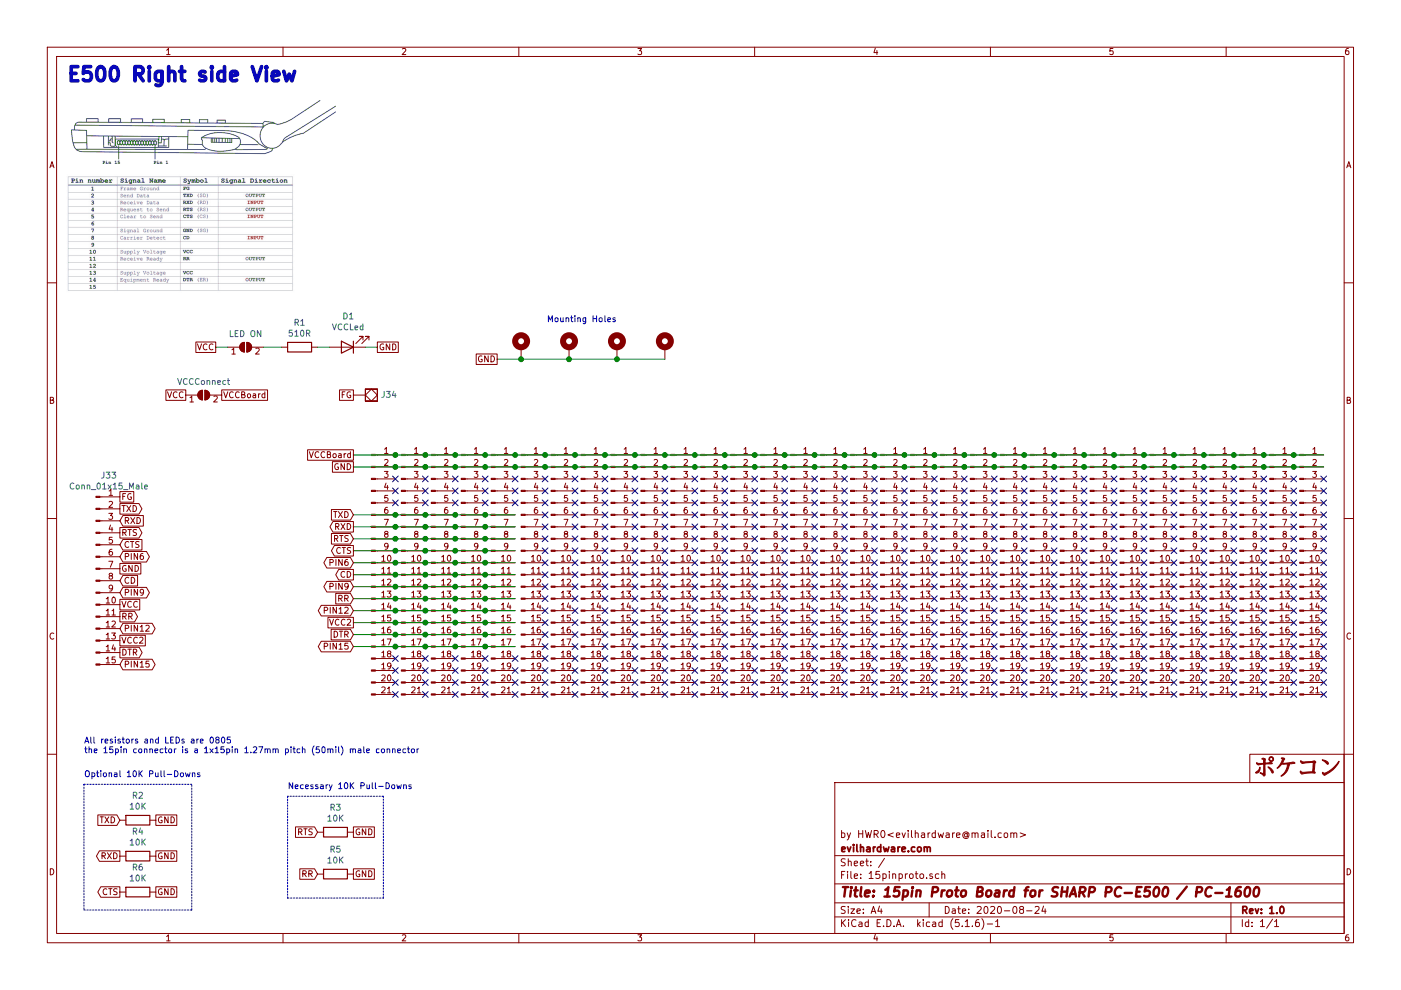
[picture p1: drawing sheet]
EESchema Schematic File Version 4
EELAYER 30 0
EELAYER END
$Descr A4 11693 8268
encoding utf-8
Sheet 1 1
Title "15pin Proto Board for SHARP PC-E500 / PC-1600"
Date "2020-08-24"
Rev "1.0"
Comp "evilhardware.com"
Comment1 "by HWR0<evilhardware@mail.com>"
Comment2 ""
Comment3 ""
Comment4 ""
$EndDescr
$Comp
L Connector:Conn_01x15_Male J33
U 1 1
P 800 4850
F 0 "J33" H 908 5731 50  0000 C CNN
F 1 "Conn_01x15_Male" H 908 5640 50  0000 C CNN
F 2 "Connector_PinHeader_1.27mm:PinHeader_1x15_P1.27mm_Vertical" H 800 4850 50  0001 C CNN
F 3 "~" H 800 4850 50  0001 C CNN
	1    800  4850
	1    0    0    -1  
$EndComp
Text Notes 550  700  0    118  ~ 24
E500 Right side View
$Comp
L Connector:Conn_01x21_Male J1
U 1 1
P 3100 4800
F 0 "J1" H 3208 5889 50  0001 C CNN
F 1 "Conn_01x21_Male" H 3208 5890 50  0001 C CNN
F 2 "Connector_PinHeader_2.54mm:PinHeader_1x21_P2.54mm_Vertical_nocrtyard+justholes" H 3100 4800 50  0001 C CNN
F 3 "~" H 3100 4800 50  0001 C CNN
	1    3100 4800
	1    0    0    -1  
$EndComp
$Comp
L Connector:Conn_01x21_Male J2
U 1 1
P 3350 4800
F 0 "J2" H 3458 5889 50  0001 C CNN
F 1 "Conn_01x21_Male" H 3458 5890 50  0001 C CNN
F 2 "Connector_PinHeader_2.54mm:PinHeader_1x21_P2.54mm_Vertical_nocrtyard+justholes" H 3350 4800 50  0001 C CNN
F 3 "~" H 3350 4800 50  0001 C CNN
	1    3350 4800
	1    0    0    -1  
$EndComp
$Comp
L Connector:Conn_01x21_Male J3
U 1 1
P 3600 4800
F 0 "J3" H 3708 5889 50  0001 C CNN
F 1 "Conn_01x21_Male" H 3708 5890 50  0001 C CNN
F 2 "Connector_PinHeader_2.54mm:PinHeader_1x21_P2.54mm_Vertical_nocrtyard+justholes" H 3600 4800 50  0001 C CNN
F 3 "~" H 3600 4800 50  0001 C CNN
	1    3600 4800
	1    0    0    -1  
$EndComp
$Comp
L Connector:Conn_01x21_Male J4
U 1 1
P 3850 4800
F 0 "J4" H 3958 5889 50  0001 C CNN
F 1 "Conn_01x21_Male" H 3958 5890 50  0001 C CNN
F 2 "Connector_PinHeader_2.54mm:PinHeader_1x21_P2.54mm_Vertical_nocrtyard+justholes" H 3850 4800 50  0001 C CNN
F 3 "~" H 3850 4800 50  0001 C CNN
	1    3850 4800
	1    0    0    -1  
$EndComp
$Comp
L Connector:Conn_01x21_Male J5
U 1 1
P 4100 4800
F 0 "J5" H 4208 5889 50  0001 C CNN
F 1 "Conn_01x21_Male" H 4208 5890 50  0001 C CNN
F 2 "Connector_PinHeader_2.54mm:PinHeader_1x21_P2.54mm_Vertical_nocrtyard+justholes" H 4100 4800 50  0001 C CNN
F 3 "~" H 4100 4800 50  0001 C CNN
	1    4100 4800
	1    0    0    -1  
$EndComp
$Comp
L Connector:Conn_01x21_Male J6
U 1 1
P 4350 4800
F 0 "J6" H 4458 5889 50  0001 C CNN
F 1 "Conn_01x21_Male" H 4458 5890 50  0001 C CNN
F 2 "Connector_PinHeader_2.54mm:PinHeader_1x21_P2.54mm_Vertical_nocrtyard+justholes" H 4350 4800 50  0001 C CNN
F 3 "~" H 4350 4800 50  0001 C CNN
	1    4350 4800
	1    0    0    -1  
$EndComp
$Comp
L Connector:Conn_01x21_Male J7
U 1 1
P 4600 4800
F 0 "J7" H 4708 5889 50  0001 C CNN
F 1 "Conn_01x21_Male" H 4708 5890 50  0001 C CNN
F 2 "Connector_PinHeader_2.54mm:PinHeader_1x21_P2.54mm_Vertical_nocrtyard+justholes" H 4600 4800 50  0001 C CNN
F 3 "~" H 4600 4800 50  0001 C CNN
	1    4600 4800
	1    0    0    -1  
$EndComp
$Comp
L Connector:Conn_01x21_Male J8
U 1 1
P 4850 4800
F 0 "J8" H 4958 5889 50  0001 C CNN
F 1 "Conn_01x21_Male" H 4958 5890 50  0001 C CNN
F 2 "Connector_PinHeader_2.54mm:PinHeader_1x21_P2.54mm_Vertical_nocrtyard+justholes" H 4850 4800 50  0001 C CNN
F 3 "~" H 4850 4800 50  0001 C CNN
	1    4850 4800
	1    0    0    -1  
$EndComp
$Comp
L Connector:Conn_01x21_Male J9
U 1 1
P 5100 4800
F 0 "J9" H 5208 5889 50  0001 C CNN
F 1 "Conn_01x21_Male" H 5208 5890 50  0001 C CNN
F 2 "Connector_PinHeader_2.54mm:PinHeader_1x21_P2.54mm_Vertical_nocrtyard+justholes" H 5100 4800 50  0001 C CNN
F 3 "~" H 5100 4800 50  0001 C CNN
	1    5100 4800
	1    0    0    -1  
$EndComp
$Comp
L Connector:Conn_01x21_Male J10
U 1 1
P 5350 4800
F 0 "J10" H 5458 5889 50  0001 C CNN
F 1 "Conn_01x21_Male" H 5458 5890 50  0001 C CNN
F 2 "Connector_PinHeader_2.54mm:PinHeader_1x21_P2.54mm_Vertical_nocrtyard+justholes" H 5350 4800 50  0001 C CNN
F 3 "~" H 5350 4800 50  0001 C CNN
	1    5350 4800
	1    0    0    -1  
$EndComp
$Comp
L Connector:Conn_01x21_Male J11
U 1 1
P 5600 4800
F 0 "J11" H 5708 5889 50  0001 C CNN
F 1 "Conn_01x21_Male" H 5708 5890 50  0001 C CNN
F 2 "Connector_PinHeader_2.54mm:PinHeader_1x21_P2.54mm_Vertical_nocrtyard+justholes" H 5600 4800 50  0001 C CNN
F 3 "~" H 5600 4800 50  0001 C CNN
	1    5600 4800
	1    0    0    -1  
$EndComp
$Comp
L Connector:Conn_01x21_Male J12
U 1 1
P 5850 4800
F 0 "J12" H 5958 5889 50  0001 C CNN
F 1 "Conn_01x21_Male" H 5958 5890 50  0001 C CNN
F 2 "Connector_PinHeader_2.54mm:PinHeader_1x21_P2.54mm_Vertical_nocrtyard+justholes" H 5850 4800 50  0001 C CNN
F 3 "~" H 5850 4800 50  0001 C CNN
	1    5850 4800
	1    0    0    -1  
$EndComp
$Comp
L Connector:Conn_01x21_Male J13
U 1 1
P 6100 4800
F 0 "J13" H 6208 5889 50  0001 C CNN
F 1 "Conn_01x21_Male" H 6208 5890 50  0001 C CNN
F 2 "Connector_PinHeader_2.54mm:PinHeader_1x21_P2.54mm_Vertical_nocrtyard+justholes" H 6100 4800 50  0001 C CNN
F 3 "~" H 6100 4800 50  0001 C CNN
	1    6100 4800
	1    0    0    -1  
$EndComp
$Comp
L Connector:Conn_01x21_Male J14
U 1 1
P 6350 4800
F 0 "J14" H 6458 5889 50  0001 C CNN
F 1 "Conn_01x21_Male" H 6458 5890 50  0001 C CNN
F 2 "Connector_PinHeader_2.54mm:PinHeader_1x21_P2.54mm_Vertical_nocrtyard+justholes" H 6350 4800 50  0001 C CNN
F 3 "~" H 6350 4800 50  0001 C CNN
	1    6350 4800
	1    0    0    -1  
$EndComp
$Comp
L Connector:Conn_01x21_Male J15
U 1 1
P 6600 4800
F 0 "J15" H 6708 5889 50  0001 C CNN
F 1 "Conn_01x21_Male" H 6708 5890 50  0001 C CNN
F 2 "Connector_PinHeader_2.54mm:PinHeader_1x21_P2.54mm_Vertical_nocrtyard+justholes" H 6600 4800 50  0001 C CNN
F 3 "~" H 6600 4800 50  0001 C CNN
	1    6600 4800
	1    0    0    -1  
$EndComp
$Comp
L Connector:Conn_01x21_Male J16
U 1 1
P 6850 4800
F 0 "J16" H 6958 5889 50  0001 C CNN
F 1 "Conn_01x21_Male" H 6958 5890 50  0001 C CNN
F 2 "Connector_PinHeader_2.54mm:PinHeader_1x21_P2.54mm_Vertical_nocrtyard+justholes" H 6850 4800 50  0001 C CNN
F 3 "~" H 6850 4800 50  0001 C CNN
	1    6850 4800
	1    0    0    -1  
$EndComp
$Comp
L Connector:Conn_01x21_Male J17
U 1 1
P 7100 4800
F 0 "J17" H 7208 5889 50  0001 C CNN
F 1 "Conn_01x21_Male" H 7208 5890 50  0001 C CNN
F 2 "Connector_PinHeader_2.54mm:PinHeader_1x21_P2.54mm_Vertical_nocrtyard+justholes" H 7100 4800 50  0001 C CNN
F 3 "~" H 7100 4800 50  0001 C CNN
	1    7100 4800
	1    0    0    -1  
$EndComp
$Comp
L Connector:Conn_01x21_Male J18
U 1 1
P 7350 4800
F 0 "J18" H 7458 5889 50  0001 C CNN
F 1 "Conn_01x21_Male" H 7458 5890 50  0001 C CNN
F 2 "Connector_PinHeader_2.54mm:PinHeader_1x21_P2.54mm_Vertical_nocrtyard+justholes" H 7350 4800 50  0001 C CNN
F 3 "~" H 7350 4800 50  0001 C CNN
	1    7350 4800
	1    0    0    -1  
$EndComp
$Comp
L Connector:Conn_01x21_Male J19
U 1 1
P 7600 4800
F 0 "J19" H 7708 5889 50  0001 C CNN
F 1 "Conn_01x21_Male" H 7708 5890 50  0001 C CNN
F 2 "Connector_PinHeader_2.54mm:PinHeader_1x21_P2.54mm_Vertical_nocrtyard+justholes" H 7600 4800 50  0001 C CNN
F 3 "~" H 7600 4800 50  0001 C CNN
	1    7600 4800
	1    0    0    -1  
$EndComp
$Comp
L Connector:Conn_01x21_Male J20
U 1 1
P 7850 4800
F 0 "J20" H 7958 5889 50  0001 C CNN
F 1 "Conn_01x21_Male" H 7958 5890 50  0001 C CNN
F 2 "Connector_PinHeader_2.54mm:PinHeader_1x21_P2.54mm_Vertical_nocrtyard+justholes" H 7850 4800 50  0001 C CNN
F 3 "~" H 7850 4800 50  0001 C CNN
	1    7850 4800
	1    0    0    -1  
$EndComp
$Comp
L Connector:Conn_01x21_Male J21
U 1 1
P 8100 4800
F 0 "J21" H 8208 5889 50  0001 C CNN
F 1 "Conn_01x21_Male" H 8208 5890 50  0001 C CNN
F 2 "Connector_PinHeader_2.54mm:PinHeader_1x21_P2.54mm_Vertical_nocrtyard+justholes" H 8100 4800 50  0001 C CNN
F 3 "~" H 8100 4800 50  0001 C CNN
	1    8100 4800
	1    0    0    -1  
$EndComp
$Comp
L Connector:Conn_01x21_Male J22
U 1 1
P 8350 4800
F 0 "J22" H 8458 5889 50  0001 C CNN
F 1 "Conn_01x21_Male" H 8458 5890 50  0001 C CNN
F 2 "Connector_PinHeader_2.54mm:PinHeader_1x21_P2.54mm_Vertical_nocrtyard+justholes" H 8350 4800 50  0001 C CNN
F 3 "~" H 8350 4800 50  0001 C CNN
	1    8350 4800
	1    0    0    -1  
$EndComp
$Comp
L Connector:Conn_01x21_Male J23
U 1 1
P 8600 4800
F 0 "J23" H 8708 5889 50  0001 C CNN
F 1 "Conn_01x21_Male" H 8708 5890 50  0001 C CNN
F 2 "Connector_PinHeader_2.54mm:PinHeader_1x21_P2.54mm_Vertical_nocrtyard+justholes" H 8600 4800 50  0001 C CNN
F 3 "~" H 8600 4800 50  0001 C CNN
	1    8600 4800
	1    0    0    -1  
$EndComp
$Comp
L Connector:Conn_01x21_Male J24
U 1 1
P 8850 4800
F 0 "J24" H 8958 5889 50  0001 C CNN
F 1 "Conn_01x21_Male" H 8958 5890 50  0001 C CNN
F 2 "Connector_PinHeader_2.54mm:PinHeader_1x21_P2.54mm_Vertical_nocrtyard+justholes" H 8850 4800 50  0001 C CNN
F 3 "~" H 8850 4800 50  0001 C CNN
	1    8850 4800
	1    0    0    -1  
$EndComp
$Comp
L Connector:Conn_01x21_Male J25
U 1 1
P 9100 4800
F 0 "J25" H 9208 5889 50  0001 C CNN
F 1 "Conn_01x21_Male" H 9208 5890 50  0001 C CNN
F 2 "Connector_PinHeader_2.54mm:PinHeader_1x21_P2.54mm_Vertical_nocrtyard+justholes" H 9100 4800 50  0001 C CNN
F 3 "~" H 9100 4800 50  0001 C CNN
	1    9100 4800
	1    0    0    -1  
$EndComp
$Comp
L Connector:Conn_01x21_Male J26
U 1 1
P 9350 4800
F 0 "J26" H 9458 5889 50  0001 C CNN
F 1 "Conn_01x21_Male" H 9458 5890 50  0001 C CNN
F 2 "Connector_PinHeader_2.54mm:PinHeader_1x21_P2.54mm_Vertical_nocrtyard+justholes" H 9350 4800 50  0001 C CNN
F 3 "~" H 9350 4800 50  0001 C CNN
	1    9350 4800
	1    0    0    -1  
$EndComp
$Comp
L Connector:Conn_01x21_Male J27
U 1 1
P 9600 4800
F 0 "J27" H 9708 5889 50  0001 C CNN
F 1 "Conn_01x21_Male" H 9708 5890 50  0001 C CNN
F 2 "Connector_PinHeader_2.54mm:PinHeader_1x21_P2.54mm_Vertical_nocrtyard+justholes" H 9600 4800 50  0001 C CNN
F 3 "~" H 9600 4800 50  0001 C CNN
	1    9600 4800
	1    0    0    -1  
$EndComp
$Comp
L Connector:Conn_01x21_Male J28
U 1 1
P 9850 4800
F 0 "J28" H 9958 5889 50  0001 C CNN
F 1 "Conn_01x21_Male" H 9958 5890 50  0001 C CNN
F 2 "Connector_PinHeader_2.54mm:PinHeader_1x21_P2.54mm_Vertical_nocrtyard+justholes" H 9850 4800 50  0001 C CNN
F 3 "~" H 9850 4800 50  0001 C CNN
	1    9850 4800
	1    0    0    -1  
$EndComp
$Comp
L Connector:Conn_01x21_Male J29
U 1 1
P 10100 4800
F 0 "J29" H 10208 5889 50  0001 C CNN
F 1 "Conn_01x21_Male" H 10208 5890 50  0001 C CNN
F 2 "Connector_PinHeader_2.54mm:PinHeader_1x21_P2.54mm_Vertical_nocrtyard+justholes" H 10100 4800 50  0001 C CNN
F 3 "~" H 10100 4800 50  0001 C CNN
	1    10100 4800
	1    0    0    -1  
$EndComp
$Comp
L Connector:Conn_01x21_Male J30
U 1 1
P 10350 4800
F 0 "J30" H 10458 5889 50  0001 C CNN
F 1 "Conn_01x21_Male" H 10458 5890 50  0001 C CNN
F 2 "Connector_PinHeader_2.54mm:PinHeader_1x21_P2.54mm_Vertical_nocrtyard+justholes" H 10350 4800 50  0001 C CNN
F 3 "~" H 10350 4800 50  0001 C CNN
	1    10350 4800
	1    0    0    -1  
$EndComp
$Comp
L Connector:Conn_01x21_Male J31
U 1 1
P 10600 4800
F 0 "J31" H 10708 5889 50  0001 C CNN
F 1 "Conn_01x21_Male" H 10708 5890 50  0001 C CNN
F 2 "Connector_PinHeader_2.54mm:PinHeader_1x21_P2.54mm_Vertical_nocrtyard+justholes" H 10600 4800 50  0001 C CNN
F 3 "~" H 10600 4800 50  0001 C CNN
	1    10600 4800
	1    0    0    -1  
$EndComp
$Comp
L Connector:Conn_01x21_Male J32
U 1 1
P 10850 4800
F 0 "J32" H 10958 5889 50  0001 C CNN
F 1 "Conn_01x21_Male" H 10958 5890 50  0001 C CNN
F 2 "Connector_PinHeader_2.54mm:PinHeader_1x21_P2.54mm_Vertical_nocrtyard+justholes" H 10850 4800 50  0001 C CNN
F 3 "~" H 10850 4800 50  0001 C CNN
	1    10850 4800
	1    0    0    -1  
$EndComp
Wire Wire Line
	11050 3900 10800 3900
Connection ~ 3300 3900
Wire Wire Line
	3300 3900 2950 3900
Connection ~ 3550 3900
Wire Wire Line
	3550 3900 3300 3900
Connection ~ 3800 3900
Wire Wire Line
	3800 3900 3550 3900
Connection ~ 4050 3900
Wire Wire Line
	4050 3900 3800 3900
Connection ~ 4300 3900
Wire Wire Line
	4300 3900 4050 3900
Connection ~ 4550 3900
Wire Wire Line
	4550 3900 4300 3900
Connection ~ 4800 3900
Wire Wire Line
	4800 3900 4550 3900
Connection ~ 5050 3900
Wire Wire Line
	5050 3900 4800 3900
Connection ~ 5300 3900
Wire Wire Line
	5300 3900 5050 3900
Connection ~ 5550 3900
Wire Wire Line
	5550 3900 5300 3900
Connection ~ 5800 3900
Wire Wire Line
	5800 3900 5550 3900
Connection ~ 6050 3900
Wire Wire Line
	6050 3900 5800 3900
Connection ~ 6300 3900
Wire Wire Line
	6300 3900 6050 3900
Connection ~ 6550 3900
Wire Wire Line
	6550 3900 6300 3900
Connection ~ 6800 3900
Wire Wire Line
	6800 3900 6550 3900
Connection ~ 7050 3900
Wire Wire Line
	7050 3900 6800 3900
Connection ~ 7300 3900
Wire Wire Line
	7300 3900 7050 3900
Connection ~ 7550 3900
Wire Wire Line
	7550 3900 7300 3900
Connection ~ 7800 3900
Wire Wire Line
	7800 3900 7550 3900
Connection ~ 8050 3900
Wire Wire Line
	8050 3900 7800 3900
Connection ~ 8300 3900
Wire Wire Line
	8300 3900 8050 3900
Connection ~ 8550 3900
Wire Wire Line
	8550 3900 8300 3900
Connection ~ 8800 3900
Wire Wire Line
	8800 3900 8550 3900
Connection ~ 9050 3900
Wire Wire Line
	9050 3900 8800 3900
Connection ~ 9300 3900
Wire Wire Line
	9300 3900 9050 3900
Connection ~ 9550 3900
Wire Wire Line
	9550 3900 9300 3900
Connection ~ 9800 3900
Wire Wire Line
	9800 3900 9550 3900
Connection ~ 10050 3900
Wire Wire Line
	10050 3900 9800 3900
Connection ~ 10300 3900
Wire Wire Line
	10300 3900 10050 3900
Connection ~ 10550 3900
Wire Wire Line
	10550 3900 10300 3900
Connection ~ 10800 3900
Wire Wire Line
	10800 3900 10550 3900
Wire Wire Line
	11050 3800 10800 3800
Connection ~ 3300 3800
Wire Wire Line
	3300 3800 2950 3800
Connection ~ 3550 3800
Wire Wire Line
	3550 3800 3300 3800
Connection ~ 3800 3800
Wire Wire Line
	3800 3800 3550 3800
Connection ~ 4050 3800
Wire Wire Line
	4050 3800 3800 3800
Connection ~ 4300 3800
Wire Wire Line
	4300 3800 4050 3800
Connection ~ 4550 3800
Wire Wire Line
	4550 3800 4300 3800
Connection ~ 4800 3800
Wire Wire Line
	4800 3800 4550 3800
Connection ~ 5050 3800
Wire Wire Line
	5050 3800 4800 3800
Connection ~ 5300 3800
Wire Wire Line
	5300 3800 5050 3800
Connection ~ 5550 3800
Wire Wire Line
	5550 3800 5300 3800
Connection ~ 5800 3800
Wire Wire Line
	5800 3800 5550 3800
Connection ~ 6050 3800
Wire Wire Line
	6050 3800 5800 3800
Connection ~ 6300 3800
Wire Wire Line
	6300 3800 6050 3800
Connection ~ 6550 3800
Wire Wire Line
	6550 3800 6300 3800
Connection ~ 6800 3800
Wire Wire Line
	6800 3800 6550 3800
Connection ~ 7050 3800
Wire Wire Line
	7050 3800 6800 3800
Connection ~ 7300 3800
Wire Wire Line
	7300 3800 7050 3800
Connection ~ 7550 3800
Wire Wire Line
	7550 3800 7300 3800
Connection ~ 7800 3800
Wire Wire Line
	7800 3800 7550 3800
Connection ~ 8050 3800
Wire Wire Line
	8050 3800 7800 3800
Connection ~ 8300 3800
Wire Wire Line
	8300 3800 8050 3800
Connection ~ 8550 3800
Wire Wire Line
	8550 3800 8300 3800
Connection ~ 8800 3800
Wire Wire Line
	8800 3800 8550 3800
Connection ~ 9050 3800
Wire Wire Line
	9050 3800 8800 3800
Connection ~ 9300 3800
Wire Wire Line
	9300 3800 9050 3800
Connection ~ 9550 3800
Wire Wire Line
	9550 3800 9300 3800
Connection ~ 9800 3800
Wire Wire Line
	9800 3800 9550 3800
Connection ~ 10050 3800
Wire Wire Line
	10050 3800 9800 3800
Connection ~ 10300 3800
Wire Wire Line
	10300 3800 10050 3800
Connection ~ 10550 3800
Wire Wire Line
	10550 3800 10300 3800
Connection ~ 10800 3800
Wire Wire Line
	10800 3800 10550 3800
Text GLabel 1000 4150 2    50   UnSpc ~ 0
FG
Text GLabel 1000 4250 2    50   Output ~ 0
TXD
Text GLabel 1000 4350 2    50   Input ~ 0
RXD
Text GLabel 1000 4450 2    50   Output ~ 0
RTS
Text GLabel 1000 4550 2    50   Input ~ 0
CTS
Text GLabel 1000 4650 2    50   BiDi ~ 0
PIN6
Text GLabel 1000 4750 2    50   UnSpc ~ 0
GND
Text GLabel 1000 4850 2    50   Input ~ 0
CD
Text GLabel 1000 4950 2    50   BiDi ~ 0
PIN9
Text GLabel 1000 5050 2    50   UnSpc ~ 0
VCC
Text GLabel 1000 5150 2    50   Output ~ 0
RR
Text GLabel 1000 5250 2    50   BiDi ~ 0
PIN12
Text GLabel 1000 5350 2    50   UnSpc ~ 0
VCC2
Text GLabel 1000 5450 2    50   Output ~ 0
DTR
Text GLabel 1000 5550 2    50   BiDi ~ 0
PIN15
Text GLabel 2950 3900 0    50   UnSpc ~ 0
GND
Wire Wire Line
	4050 4300 3800 4300
Connection ~ 3300 4300
Wire Wire Line
	3300 4300 2950 4300
Connection ~ 3550 4300
Wire Wire Line
	3550 4300 3300 4300
Connection ~ 3800 4300
Wire Wire Line
	3800 4300 3550 4300
Wire Wire Line
	4300 4300 4050 4300
Connection ~ 4050 4300
Wire Wire Line
	4300 4400 4050 4400
Connection ~ 3300 4400
Wire Wire Line
	3300 4400 2950 4400
Connection ~ 3550 4400
Wire Wire Line
	3550 4400 3300 4400
Connection ~ 3800 4400
Wire Wire Line
	3800 4400 3550 4400
Connection ~ 4050 4400
Wire Wire Line
	4050 4400 3800 4400
Wire Wire Line
	4300 4500 4050 4500
Connection ~ 3300 4500
Wire Wire Line
	3300 4500 2950 4500
Connection ~ 3550 4500
Wire Wire Line
	3550 4500 3300 4500
Connection ~ 3800 4500
Wire Wire Line
	3800 4500 3550 4500
Connection ~ 4050 4500
Wire Wire Line
	4050 4500 3800 4500
Wire Wire Line
	4050 4600 3800 4600
Connection ~ 3300 4600
Wire Wire Line
	3300 4600 2950 4600
Connection ~ 3550 4600
Wire Wire Line
	3550 4600 3300 4600
Connection ~ 3800 4600
Wire Wire Line
	3800 4600 3550 4600
Wire Wire Line
	4300 4600 4050 4600
Connection ~ 4050 4600
Wire Wire Line
	4300 4700 4050 4700
Connection ~ 3300 4700
Wire Wire Line
	3300 4700 2950 4700
Connection ~ 3550 4700
Wire Wire Line
	3550 4700 3300 4700
Connection ~ 3800 4700
Wire Wire Line
	3800 4700 3550 4700
Connection ~ 4050 4700
Wire Wire Line
	4050 4700 3800 4700
Wire Wire Line
	4300 4800 4050 4800
Connection ~ 3300 4800
Wire Wire Line
	3300 4800 2950 4800
Connection ~ 3550 4800
Wire Wire Line
	3550 4800 3300 4800
Connection ~ 3800 4800
Wire Wire Line
	3800 4800 3550 4800
Connection ~ 4050 4800
Wire Wire Line
	4050 4800 3800 4800
Wire Wire Line
	4300 4900 4050 4900
Connection ~ 3300 4900
Wire Wire Line
	3300 4900 2950 4900
Connection ~ 3550 4900
Wire Wire Line
	3550 4900 3300 4900
Connection ~ 3800 4900
Wire Wire Line
	3800 4900 3550 4900
Connection ~ 4050 4900
Wire Wire Line
	4050 4900 3800 4900
Wire Wire Line
	4300 5000 4050 5000
Connection ~ 3300 5000
Wire Wire Line
	3300 5000 2950 5000
Connection ~ 3550 5000
Wire Wire Line
	3550 5000 3300 5000
Connection ~ 3800 5000
Wire Wire Line
	3800 5000 3550 5000
Connection ~ 4050 5000
Wire Wire Line
	4050 5000 3800 5000
Wire Wire Line
	4300 5100 4050 5100
Connection ~ 3300 5100
Wire Wire Line
	3300 5100 2950 5100
Connection ~ 3550 5100
Wire Wire Line
	3550 5100 3300 5100
Connection ~ 3800 5100
Wire Wire Line
	3800 5100 3550 5100
Connection ~ 4050 5100
Wire Wire Line
	4050 5100 3800 5100
Wire Wire Line
	4300 5200 4050 5200
Connection ~ 3300 5200
Wire Wire Line
	3300 5200 2950 5200
Connection ~ 3550 5200
Wire Wire Line
	3550 5200 3300 5200
Connection ~ 3800 5200
Wire Wire Line
	3800 5200 3550 5200
Connection ~ 4050 5200
Wire Wire Line
	4050 5200 3800 5200
Wire Wire Line
	4300 5300 4050 5300
Connection ~ 3300 5300
Wire Wire Line
	3300 5300 2950 5300
Connection ~ 3550 5300
Wire Wire Line
	3550 5300 3300 5300
Connection ~ 3800 5300
Wire Wire Line
	3800 5300 3550 5300
Connection ~ 4050 5300
Wire Wire Line
	4050 5300 3800 5300
Text GLabel 2950 4300 0    50   Input ~ 0
TXD
Text GLabel 2950 4400 0    50   Output ~ 0
RXD
Text GLabel 2950 4600 0    50   Output ~ 0
CTS
Text GLabel 2950 4700 0    50   BiDi ~ 0
PIN6
Text GLabel 2950 4800 0    50   Output ~ 0
CD
Text GLabel 2950 4900 0    50   BiDi ~ 0
PIN9
Text GLabel 2950 5000 0    50   Input ~ 0
RR
Text GLabel 2950 5100 0    50   BiDi ~ 0
PIN12
Text GLabel 2950 5200 0    50   UnSpc ~ 0
VCC2
Text GLabel 2950 5300 0    50   Input ~ 0
DTR
Text GLabel 2950 4500 0    50   Input ~ 0
RTS
Wire Wire Line
	4300 5400 4050 5400
Connection ~ 3300 5400
Wire Wire Line
	3300 5400 2950 5400
Connection ~ 3550 5400
Wire Wire Line
	3550 5400 3300 5400
Connection ~ 3800 5400
Wire Wire Line
	3800 5400 3550 5400
Connection ~ 4050 5400
Wire Wire Line
	4050 5400 3800 5400
Text GLabel 2950 5400 0    50   BiDi ~ 0
PIN15
Text GLabel 2950 3800 0    50   UnSpc ~ 0
VCCBoard
$Comp
L Jumper:SolderJumper_2_Open JP2
U 1 1
P 1700 3300
F 0 "JP2" H 1700 3505 50  0001 C CNN
F 1 "VCCConnect" H 1700 3413 50  0000 C CNN
F 2 "Jumper:SolderJumper-2_P1.3mm_Open_RoundedPad1.0x1.5mm" H 1700 3300 50  0001 C CNN
F 3 "~" H 1700 3300 50  0001 C CNN
	1    1700 3300
	1    0    0    -1  
$EndComp
$Comp
L Device:R R2
U 1 1
P 1150 6850
F 0 "R2" V 943 6850 50  0000 C CNN
F 1 "10K" V 1034 6850 50  0000 C CNN
F 2 "Resistor_SMD:R_0805_2012Metric_Pad1.15x1.40mm_HandSolder" V 1080 6850 50  0001 C CNN
F 3 "~" H 1150 6850 50  0001 C CNN
	1    1150 6850
	0    1    1    0   
$EndComp
$Comp
L Device:R R4
U 1 1
P 1150 7150
F 0 "R4" V 943 7150 50  0000 C CNN
F 1 "10K" V 1034 7150 50  0000 C CNN
F 2 "Resistor_SMD:R_0805_2012Metric_Pad1.15x1.40mm_HandSolder" V 1080 7150 50  0001 C CNN
F 3 "~" H 1150 7150 50  0001 C CNN
	1    1150 7150
	0    1    1    0   
$EndComp
$Comp
L Device:R R3
U 1 1
P 2800 6950
F 0 "R3" V 2593 6950 50  0000 C CNN
F 1 "10K" V 2684 6950 50  0000 C CNN
F 2 "Resistor_SMD:R_0805_2012Metric_Pad1.15x1.40mm_HandSolder" V 2730 6950 50  0001 C CNN
F 3 "~" H 2800 6950 50  0001 C CNN
	1    2800 6950
	0    1    1    0   
$EndComp
$Comp
L Device:R R6
U 1 1
P 1150 7450
F 0 "R6" V 943 7450 50  0000 C CNN
F 1 "10K" V 1034 7450 50  0000 C CNN
F 2 "Resistor_SMD:R_0805_2012Metric_Pad1.15x1.40mm_HandSolder" V 1080 7450 50  0001 C CNN
F 3 "~" H 1150 7450 50  0001 C CNN
	1    1150 7450
	0    1    1    0   
$EndComp
Text GLabel 1300 6850 2    50   UnSpc ~ 0
GND
Text GLabel 1300 7150 2    50   UnSpc ~ 0
GND
Text GLabel 2950 6950 2    50   UnSpc ~ 0
GND
Text GLabel 1300 7450 2    50   UnSpc ~ 0
GND
Text GLabel 1000 6850 0    50   Input ~ 0
TXD
Text GLabel 1000 7150 0    50   Output ~ 0
RXD
Text GLabel 2650 6950 0    50   Input ~ 0
RTS
Text GLabel 1000 7450 0    50   Output ~ 0
CTS
Wire Notes Line
	700  6550 700  7600
Wire Notes Line
	700  7600 1600 7600
Wire Notes Line
	1600 7600 1600 6550
Wire Notes Line
	1600 6550 700  6550
Text Notes 700  6500 0    50   ~ 0
Optional 10K Pull-Downs
$Comp
L Device:R R5
U 1 1
P 2800 7300
F 0 "R5" V 2593 7300 50  0000 C CNN
F 1 "10K" V 2684 7300 50  0000 C CNN
F 2 "Resistor_SMD:R_0805_2012Metric_Pad1.15x1.40mm_HandSolder" V 2730 7300 50  0001 C CNN
F 3 "~" H 2800 7300 50  0001 C CNN
	1    2800 7300
	0    1    1    0   
$EndComp
Text GLabel 2950 7300 2    50   UnSpc ~ 0
GND
Text GLabel 2650 7300 0    50   Input ~ 0
RR
Wire Notes Line
	2400 6650 2400 7500
Wire Notes Line
	2400 7500 3200 7500
Wire Notes Line
	3200 7500 3200 6650
Wire Notes Line
	3200 6650 2400 6650
Text Notes 2400 6600 0    50   ~ 0
Necessary 10K Pull-Downs
$Comp
L Device:R R1
U 1 1
P 2500 2900
F 0 "R1" V 2293 2900 50  0000 C CNN
F 1 "510R" V 2384 2900 50  0000 C CNN
F 2 "Resistor_SMD:R_0805_2012Metric_Pad1.15x1.40mm_HandSolder" V 2430 2900 50  0001 C CNN
F 3 "~" H 2500 2900 50  0001 C CNN
	1    2500 2900
	0    1    1    0   
$EndComp
$Comp
L Device:LED D1
U 1 1
P 2900 2900
F 0 "D1" H 2893 2645 50  0000 C CNN
F 1 "VCCLed" H 2893 2736 50  0000 C CNN
F 2 "LED_SMD:LED_0805_2012Metric_Pad1.15x1.40mm_HandSolder" H 2900 2900 50  0001 C CNN
F 3 "~" H 2900 2900 50  0001 C CNN
	1    2900 2900
	-1   0    0    1   
$EndComp
$Comp
L Jumper:SolderJumper_2_Open JP1
U 1 1
P 2050 2900
F 0 "JP1" H 2050 3105 50  0001 C CNN
F 1 "LED ON" H 2050 3013 50  0000 C CNN
F 2 "Jumper:SolderJumper-2_P1.3mm_Open_RoundedPad1.0x1.5mm" H 2050 2900 50  0001 C CNN
F 3 "~" H 2050 2900 50  0001 C CNN
	1    2050 2900
	1    0    0    -1  
$EndComp
Wire Wire Line
	2200 2900 2350 2900
Wire Wire Line
	2650 2900 2750 2900
Wire Wire Line
	3050 2900 3150 2900
Wire Wire Line
	1900 2900 1800 2900
Text GLabel 1850 3300 2    50   UnSpc ~ 0
VCCBoard
Text GLabel 1550 3300 0    50   UnSpc ~ 0
VCC
Text GLabel 1800 2900 0    50   UnSpc ~ 0
VCC
Text GLabel 3150 2900 2    50   UnSpc ~ 0
GND
$Comp
L hwreverse:SolidPad-Connector J34
U 1 1
P 3100 3300
F 0 "J34" H 3178 3305 50  0000 L CNN
F 1 "SolidPad-Connector" H 3100 3200 50  0001 C CNN
F 2 "Connector:SolidPad_4x4mm_2x2mmCore" H 3100 3100 50  0001 C CNN
F 3 "" H 3100 3200 50  0001 C CNN
	1    3100 3300
	1    0    0    -1  
$EndComp
Text GLabel 2950 3300 0    50   UnSpc ~ 0
FG
NoConn ~ 3300 4000
NoConn ~ 3300 4100
NoConn ~ 3300 4200
NoConn ~ 3300 5500
NoConn ~ 3300 5600
NoConn ~ 3300 5700
NoConn ~ 3300 5800
NoConn ~ 3550 5500
NoConn ~ 3550 5600
NoConn ~ 3550 5700
NoConn ~ 3550 5800
NoConn ~ 3800 5800
NoConn ~ 3800 5700
NoConn ~ 3800 5600
NoConn ~ 3800 5500
NoConn ~ 4050 5500
NoConn ~ 4050 5600
NoConn ~ 4050 5700
NoConn ~ 4050 5800
NoConn ~ 3550 4200
NoConn ~ 3550 4100
NoConn ~ 3550 4000
NoConn ~ 3800 4000
NoConn ~ 3800 4100
NoConn ~ 3800 4200
NoConn ~ 4050 4200
NoConn ~ 4050 4100
NoConn ~ 4050 4000
NoConn ~ 4300 4000
NoConn ~ 4300 4100
NoConn ~ 4300 4200
NoConn ~ 4550 4000
NoConn ~ 4550 4100
NoConn ~ 4550 4200
NoConn ~ 4550 4300
NoConn ~ 4550 4400
NoConn ~ 4550 4500
NoConn ~ 4550 4600
NoConn ~ 4550 4700
NoConn ~ 4550 4800
NoConn ~ 4550 4900
NoConn ~ 4550 5000
NoConn ~ 4550 5100
NoConn ~ 4550 5200
NoConn ~ 4550 5300
NoConn ~ 4550 5400
NoConn ~ 4550 5500
NoConn ~ 4550 5600
NoConn ~ 4550 5700
NoConn ~ 4550 5800
NoConn ~ 4300 5500
NoConn ~ 4300 5600
NoConn ~ 4300 5700
NoConn ~ 4300 5800
NoConn ~ 4800 4000
NoConn ~ 4800 4100
NoConn ~ 4800 4200
NoConn ~ 4800 4300
NoConn ~ 4800 4400
NoConn ~ 4800 4500
NoConn ~ 4800 4600
NoConn ~ 4800 4700
NoConn ~ 4800 4800
NoConn ~ 4800 4900
NoConn ~ 4800 5000
NoConn ~ 4800 5100
NoConn ~ 4800 5200
NoConn ~ 4800 5300
NoConn ~ 4800 5400
NoConn ~ 4800 5500
NoConn ~ 4800 5600
NoConn ~ 4800 5700
NoConn ~ 4800 5800
NoConn ~ 5050 4000
NoConn ~ 5050 4100
NoConn ~ 5050 4200
NoConn ~ 5050 4300
NoConn ~ 5050 4400
NoConn ~ 5050 4500
NoConn ~ 5050 4600
NoConn ~ 5050 4700
NoConn ~ 5050 4800
NoConn ~ 5050 4900
NoConn ~ 5050 5000
NoConn ~ 5050 5100
NoConn ~ 5050 5200
NoConn ~ 5050 5300
NoConn ~ 5050 5400
NoConn ~ 5050 5500
NoConn ~ 5050 5600
NoConn ~ 5050 5700
NoConn ~ 5050 5800
NoConn ~ 5300 4000
NoConn ~ 5300 4100
NoConn ~ 5300 4200
NoConn ~ 5300 4300
NoConn ~ 5300 4400
NoConn ~ 5300 4500
NoConn ~ 5300 4600
NoConn ~ 5300 4700
NoConn ~ 5300 4800
NoConn ~ 5300 4900
NoConn ~ 5300 5000
NoConn ~ 5300 5100
NoConn ~ 5300 5200
NoConn ~ 5300 5300
NoConn ~ 5300 5400
NoConn ~ 5300 5500
NoConn ~ 5300 5600
NoConn ~ 5300 5700
NoConn ~ 5300 5800
NoConn ~ 5550 4000
NoConn ~ 5550 4100
NoConn ~ 5550 4200
NoConn ~ 5550 4300
NoConn ~ 5550 4400
NoConn ~ 5550 4500
NoConn ~ 5550 4600
NoConn ~ 5550 4700
NoConn ~ 5550 4800
NoConn ~ 5550 4900
NoConn ~ 5550 5000
NoConn ~ 5550 5100
NoConn ~ 5550 5200
NoConn ~ 5550 5300
NoConn ~ 5550 5400
NoConn ~ 5550 5500
NoConn ~ 5550 5600
NoConn ~ 5550 5700
NoConn ~ 5550 5800
NoConn ~ 5800 4000
NoConn ~ 5800 4100
NoConn ~ 5800 4200
NoConn ~ 5800 4300
NoConn ~ 5800 4400
NoConn ~ 5800 4500
NoConn ~ 5800 4600
NoConn ~ 5800 4700
NoConn ~ 5800 4800
NoConn ~ 5800 4900
NoConn ~ 5800 5000
NoConn ~ 5800 5100
NoConn ~ 5800 5200
NoConn ~ 5800 5300
NoConn ~ 5800 5400
NoConn ~ 5800 5500
NoConn ~ 5800 5600
NoConn ~ 5800 5700
NoConn ~ 5800 5800
NoConn ~ 6050 4000
NoConn ~ 6050 4100
NoConn ~ 6050 4200
NoConn ~ 6050 4300
NoConn ~ 6050 4400
NoConn ~ 6050 4500
NoConn ~ 6050 4600
NoConn ~ 6050 4700
NoConn ~ 6050 4800
NoConn ~ 6050 4900
NoConn ~ 6050 5000
NoConn ~ 6050 5100
NoConn ~ 6050 5200
NoConn ~ 6050 5300
NoConn ~ 6050 5400
NoConn ~ 6050 5500
NoConn ~ 6050 5600
NoConn ~ 6050 5700
NoConn ~ 6050 5800
NoConn ~ 6300 4000
NoConn ~ 6300 4100
NoConn ~ 6300 4200
NoConn ~ 6300 4300
NoConn ~ 6300 4400
NoConn ~ 6300 4500
NoConn ~ 6300 4600
NoConn ~ 6300 4700
NoConn ~ 6300 4800
NoConn ~ 6300 4900
NoConn ~ 6300 5000
NoConn ~ 6300 5100
NoConn ~ 6300 5200
NoConn ~ 6300 5300
NoConn ~ 6300 5400
NoConn ~ 6300 5500
NoConn ~ 6300 5600
NoConn ~ 6300 5700
NoConn ~ 6300 5800
NoConn ~ 6550 4000
NoConn ~ 6550 4100
NoConn ~ 6550 4200
NoConn ~ 6550 4300
NoConn ~ 6550 4400
NoConn ~ 6550 4500
NoConn ~ 6550 4600
NoConn ~ 6550 4700
NoConn ~ 6550 4800
NoConn ~ 6550 4900
NoConn ~ 6550 5000
NoConn ~ 6550 5100
NoConn ~ 6550 5200
NoConn ~ 6550 5300
NoConn ~ 6550 5400
NoConn ~ 6550 5500
NoConn ~ 6550 5600
NoConn ~ 6550 5700
NoConn ~ 6550 5800
NoConn ~ 6800 4000
NoConn ~ 6800 4100
NoConn ~ 6800 4200
NoConn ~ 6800 4300
NoConn ~ 6800 4400
NoConn ~ 6800 4500
NoConn ~ 6800 4600
NoConn ~ 6800 4700
NoConn ~ 6800 4800
NoConn ~ 6800 4900
NoConn ~ 6800 5000
NoConn ~ 6800 5100
NoConn ~ 6800 5200
NoConn ~ 6800 5300
NoConn ~ 6800 5400
NoConn ~ 6800 5500
NoConn ~ 6800 5600
NoConn ~ 6800 5700
NoConn ~ 6800 5800
NoConn ~ 7050 4000
NoConn ~ 7050 4100
NoConn ~ 7050 4200
NoConn ~ 7050 4300
NoConn ~ 7050 4400
NoConn ~ 7050 4500
NoConn ~ 7050 4600
NoConn ~ 7050 4700
NoConn ~ 7050 4800
NoConn ~ 7050 4900
NoConn ~ 7050 5000
NoConn ~ 7050 5100
NoConn ~ 7050 5200
NoConn ~ 7050 5300
NoConn ~ 7050 5400
NoConn ~ 7050 5500
NoConn ~ 7050 5600
NoConn ~ 7050 5700
NoConn ~ 7050 5800
NoConn ~ 7300 4000
NoConn ~ 7300 4100
NoConn ~ 7300 4200
NoConn ~ 7300 4300
NoConn ~ 7300 4400
NoConn ~ 7300 4500
NoConn ~ 7300 4600
NoConn ~ 7300 4700
NoConn ~ 7300 4800
NoConn ~ 7300 4900
NoConn ~ 7300 5000
NoConn ~ 7300 5100
NoConn ~ 7300 5200
NoConn ~ 7300 5300
NoConn ~ 7300 5400
NoConn ~ 7300 5500
NoConn ~ 7300 5600
NoConn ~ 7300 5700
NoConn ~ 7300 5800
NoConn ~ 7550 4000
NoConn ~ 7550 4100
NoConn ~ 7550 4200
NoConn ~ 7550 4300
NoConn ~ 7550 4400
NoConn ~ 7550 4500
NoConn ~ 7550 4600
NoConn ~ 7550 4700
NoConn ~ 7550 4800
NoConn ~ 7550 4900
NoConn ~ 7550 5000
NoConn ~ 7550 5100
NoConn ~ 7550 5200
NoConn ~ 7550 5300
NoConn ~ 7550 5400
NoConn ~ 7550 5500
NoConn ~ 7550 5600
NoConn ~ 7550 5700
NoConn ~ 7550 5800
NoConn ~ 7800 4000
NoConn ~ 7800 4100
NoConn ~ 7800 4200
NoConn ~ 7800 4300
NoConn ~ 7800 4400
NoConn ~ 7800 4500
NoConn ~ 7800 4600
NoConn ~ 7800 4700
NoConn ~ 7800 4800
NoConn ~ 7800 4900
NoConn ~ 7800 5000
NoConn ~ 7800 5100
NoConn ~ 7800 5200
NoConn ~ 7800 5300
NoConn ~ 7800 5400
NoConn ~ 7800 5500
NoConn ~ 7800 5600
NoConn ~ 7800 5700
NoConn ~ 7800 5800
NoConn ~ 8050 5800
NoConn ~ 8050 5700
NoConn ~ 8050 5600
NoConn ~ 8050 5500
NoConn ~ 8050 5400
NoConn ~ 8050 5300
NoConn ~ 8050 5200
NoConn ~ 8050 5100
NoConn ~ 8050 5000
NoConn ~ 8050 4900
NoConn ~ 8050 4800
NoConn ~ 8050 4700
NoConn ~ 8050 4600
NoConn ~ 8050 4500
NoConn ~ 8050 4400
NoConn ~ 8050 4300
NoConn ~ 8050 4200
NoConn ~ 8050 4100
NoConn ~ 8050 4000
NoConn ~ 8300 4000
NoConn ~ 8300 4100
NoConn ~ 8300 4200
NoConn ~ 8300 4300
NoConn ~ 8300 4400
NoConn ~ 8300 4500
NoConn ~ 8300 4600
NoConn ~ 8300 4700
NoConn ~ 8300 4800
NoConn ~ 8300 4900
NoConn ~ 8300 5000
NoConn ~ 8300 5100
NoConn ~ 8300 5200
NoConn ~ 8300 5300
NoConn ~ 8300 5400
NoConn ~ 8300 5500
NoConn ~ 8300 5600
NoConn ~ 8300 5700
NoConn ~ 8300 5800
NoConn ~ 8550 4000
NoConn ~ 8550 4100
NoConn ~ 8550 4200
NoConn ~ 8550 4300
NoConn ~ 8550 4400
NoConn ~ 8550 4500
NoConn ~ 8550 4600
NoConn ~ 8550 4700
NoConn ~ 8550 4800
NoConn ~ 8550 4900
NoConn ~ 8550 5000
NoConn ~ 8550 5100
NoConn ~ 8550 5200
NoConn ~ 8550 5300
NoConn ~ 8550 5400
NoConn ~ 8550 5500
NoConn ~ 8550 5600
NoConn ~ 8550 5700
NoConn ~ 8550 5800
NoConn ~ 8800 4000
NoConn ~ 8800 4100
NoConn ~ 8800 4200
NoConn ~ 8800 4300
NoConn ~ 8800 4400
NoConn ~ 8800 4500
NoConn ~ 8800 4600
NoConn ~ 8800 4700
NoConn ~ 8800 4800
NoConn ~ 8800 4900
NoConn ~ 8800 5000
NoConn ~ 8800 5100
NoConn ~ 8800 5200
NoConn ~ 8800 5300
NoConn ~ 8800 5400
NoConn ~ 8800 5500
NoConn ~ 8800 5600
NoConn ~ 8800 5700
NoConn ~ 8800 5800
NoConn ~ 9050 4000
NoConn ~ 9050 4100
NoConn ~ 9050 4200
NoConn ~ 9050 4300
NoConn ~ 9050 4400
NoConn ~ 9050 4500
NoConn ~ 9050 4600
NoConn ~ 9050 4700
NoConn ~ 9050 4800
NoConn ~ 9050 4900
NoConn ~ 9050 5000
NoConn ~ 9050 5100
NoConn ~ 9050 5200
NoConn ~ 9050 5300
NoConn ~ 9050 5400
NoConn ~ 9050 5500
NoConn ~ 9050 5600
NoConn ~ 9050 5700
NoConn ~ 9050 5800
NoConn ~ 9300 4000
NoConn ~ 9300 4100
NoConn ~ 9300 4200
NoConn ~ 9300 4300
NoConn ~ 9300 4400
NoConn ~ 9300 4500
NoConn ~ 9300 4600
NoConn ~ 9300 4700
NoConn ~ 9300 4800
NoConn ~ 9300 4900
NoConn ~ 9300 5000
NoConn ~ 9300 5100
NoConn ~ 9300 5200
NoConn ~ 9300 5300
NoConn ~ 9300 5400
NoConn ~ 9300 5500
NoConn ~ 9300 5600
NoConn ~ 9300 5700
NoConn ~ 9300 5800
NoConn ~ 9550 4000
NoConn ~ 9550 4100
NoConn ~ 9550 4200
NoConn ~ 9550 4300
NoConn ~ 9550 4400
NoConn ~ 9550 4500
NoConn ~ 9550 4600
NoConn ~ 9550 4700
NoConn ~ 9550 4800
NoConn ~ 9550 4900
NoConn ~ 9550 5000
NoConn ~ 9550 5100
NoConn ~ 9550 5200
NoConn ~ 9550 5300
NoConn ~ 9550 5400
NoConn ~ 9550 5500
NoConn ~ 9550 5600
NoConn ~ 9550 5700
NoConn ~ 9550 5800
NoConn ~ 9800 4000
NoConn ~ 9800 4100
NoConn ~ 9800 4200
NoConn ~ 9800 4300
NoConn ~ 9800 4400
NoConn ~ 9800 4500
NoConn ~ 9800 4600
NoConn ~ 9800 4700
NoConn ~ 9800 4800
NoConn ~ 9800 4900
NoConn ~ 9800 5000
NoConn ~ 9800 5100
NoConn ~ 9800 5200
NoConn ~ 9800 5300
NoConn ~ 9800 5400
NoConn ~ 9800 5500
NoConn ~ 9800 5600
NoConn ~ 9800 5700
NoConn ~ 9800 5800
NoConn ~ 10050 4000
NoConn ~ 10050 4100
NoConn ~ 10050 4200
NoConn ~ 10050 4300
NoConn ~ 10050 4400
NoConn ~ 10050 4500
NoConn ~ 10050 4600
NoConn ~ 10050 4700
NoConn ~ 10050 4800
NoConn ~ 10050 4900
NoConn ~ 10050 5000
NoConn ~ 10050 5100
NoConn ~ 10050 5200
NoConn ~ 10050 5300
NoConn ~ 10050 5400
NoConn ~ 10050 5500
NoConn ~ 10050 5600
NoConn ~ 10050 5700
NoConn ~ 10050 5800
NoConn ~ 10300 4000
NoConn ~ 10550 4000
NoConn ~ 10800 4000
NoConn ~ 11050 4000
NoConn ~ 10300 4100
NoConn ~ 10550 4100
NoConn ~ 10800 4100
NoConn ~ 11050 4100
NoConn ~ 10300 4200
NoConn ~ 10550 4200
NoConn ~ 10800 4200
NoConn ~ 11050 4200
NoConn ~ 10300 4300
NoConn ~ 10550 4300
NoConn ~ 10800 4300
NoConn ~ 11050 4300
NoConn ~ 10300 4400
NoConn ~ 10550 4400
NoConn ~ 10800 4400
NoConn ~ 11050 4400
NoConn ~ 10300 4500
NoConn ~ 10550 4500
NoConn ~ 10800 4500
NoConn ~ 11050 4500
NoConn ~ 10300 4600
NoConn ~ 10550 4600
NoConn ~ 10800 4600
NoConn ~ 11050 4600
NoConn ~ 10300 4700
NoConn ~ 10550 4700
NoConn ~ 10800 4700
NoConn ~ 11050 4700
NoConn ~ 10300 4800
NoConn ~ 10550 4800
NoConn ~ 10800 4800
NoConn ~ 11050 4800
NoConn ~ 10300 4900
NoConn ~ 10550 4900
NoConn ~ 10800 4900
NoConn ~ 11050 4900
NoConn ~ 10300 5000
NoConn ~ 10550 5000
NoConn ~ 10800 5000
NoConn ~ 11050 5000
NoConn ~ 10300 5100
NoConn ~ 10550 5100
NoConn ~ 10800 5100
NoConn ~ 11050 5100
NoConn ~ 10300 5200
NoConn ~ 10550 5200
NoConn ~ 10800 5200
NoConn ~ 11050 5200
NoConn ~ 10300 5300
NoConn ~ 10550 5300
NoConn ~ 10800 5300
NoConn ~ 11050 5300
NoConn ~ 10300 5400
NoConn ~ 10550 5400
NoConn ~ 10800 5400
NoConn ~ 11050 5400
NoConn ~ 10300 5500
NoConn ~ 10550 5500
NoConn ~ 10800 5500
NoConn ~ 11050 5500
NoConn ~ 10300 5600
NoConn ~ 10550 5600
NoConn ~ 10800 5600
NoConn ~ 11050 5600
NoConn ~ 10300 5700
NoConn ~ 10550 5700
NoConn ~ 10800 5700
NoConn ~ 11050 5700
NoConn ~ 10300 5800
NoConn ~ 10550 5800
NoConn ~ 10800 5800
NoConn ~ 11050 5800
$Comp
L Mechanical:MountingHole_Pad H1
U 1 1
P 4350 2900
F 0 "H1" H 4450 2903 50  0001 L CNN
F 1 "MountingHole_Pad" H 4450 2858 50  0001 L CNN
F 2 "MountingHole:MountingHole_2.5mm_Pad" H 4350 2900 50  0001 C CNN
F 3 "~" H 4350 2900 50  0001 C CNN
	1    4350 2900
	1    0    0    -1  
$EndComp
$Comp
L Mechanical:MountingHole_Pad H2
U 1 1
P 4750 2900
F 0 "H2" H 4850 2903 50  0001 L CNN
F 1 "MountingHole_Pad" H 4850 2858 50  0001 L CNN
F 2 "MountingHole:MountingHole_2.5mm_Pad" H 4750 2900 50  0001 C CNN
F 3 "~" H 4750 2900 50  0001 C CNN
	1    4750 2900
	1    0    0    -1  
$EndComp
$Comp
L Mechanical:MountingHole_Pad H3
U 1 1
P 5150 2900
F 0 "H3" H 5250 2903 50  0001 L CNN
F 1 "MountingHole_Pad" H 5250 2858 50  0001 L CNN
F 2 "MountingHole:MountingHole_2.5mm_Pad" H 5150 2900 50  0001 C CNN
F 3 "~" H 5150 2900 50  0001 C CNN
	1    5150 2900
	1    0    0    -1  
$EndComp
$Comp
L Mechanical:MountingHole_Pad H4
U 1 1
P 5550 2900
F 0 "H4" H 5650 2903 50  0001 L CNN
F 1 "MountingHole_Pad" H 5650 2858 50  0001 L CNN
F 2 "MountingHole:MountingHole_2.5mm_Pad" H 5550 2900 50  0001 C CNN
F 3 "~" H 5550 2900 50  0001 C CNN
	1    5550 2900
	1    0    0    -1  
$EndComp
Wire Wire Line
	5550 3000 5150 3000
Connection ~ 4350 3000
Wire Wire Line
	4350 3000 4150 3000
Connection ~ 4750 3000
Wire Wire Line
	4750 3000 4350 3000
Connection ~ 5150 3000
Wire Wire Line
	5150 3000 4750 3000
Text GLabel 4150 3000 0    50   UnSpc ~ 0
GND
Text Notes 5150 2700 2    50   ~ 0
Mounting Holes
Text Notes 700  6300 0    50   ~ 0
All resistors and LEDs are 0805\nthe 15pin connector is a 1x15pin 1.27mm pitch (50mil) male connector
$EndSCHEMATC
